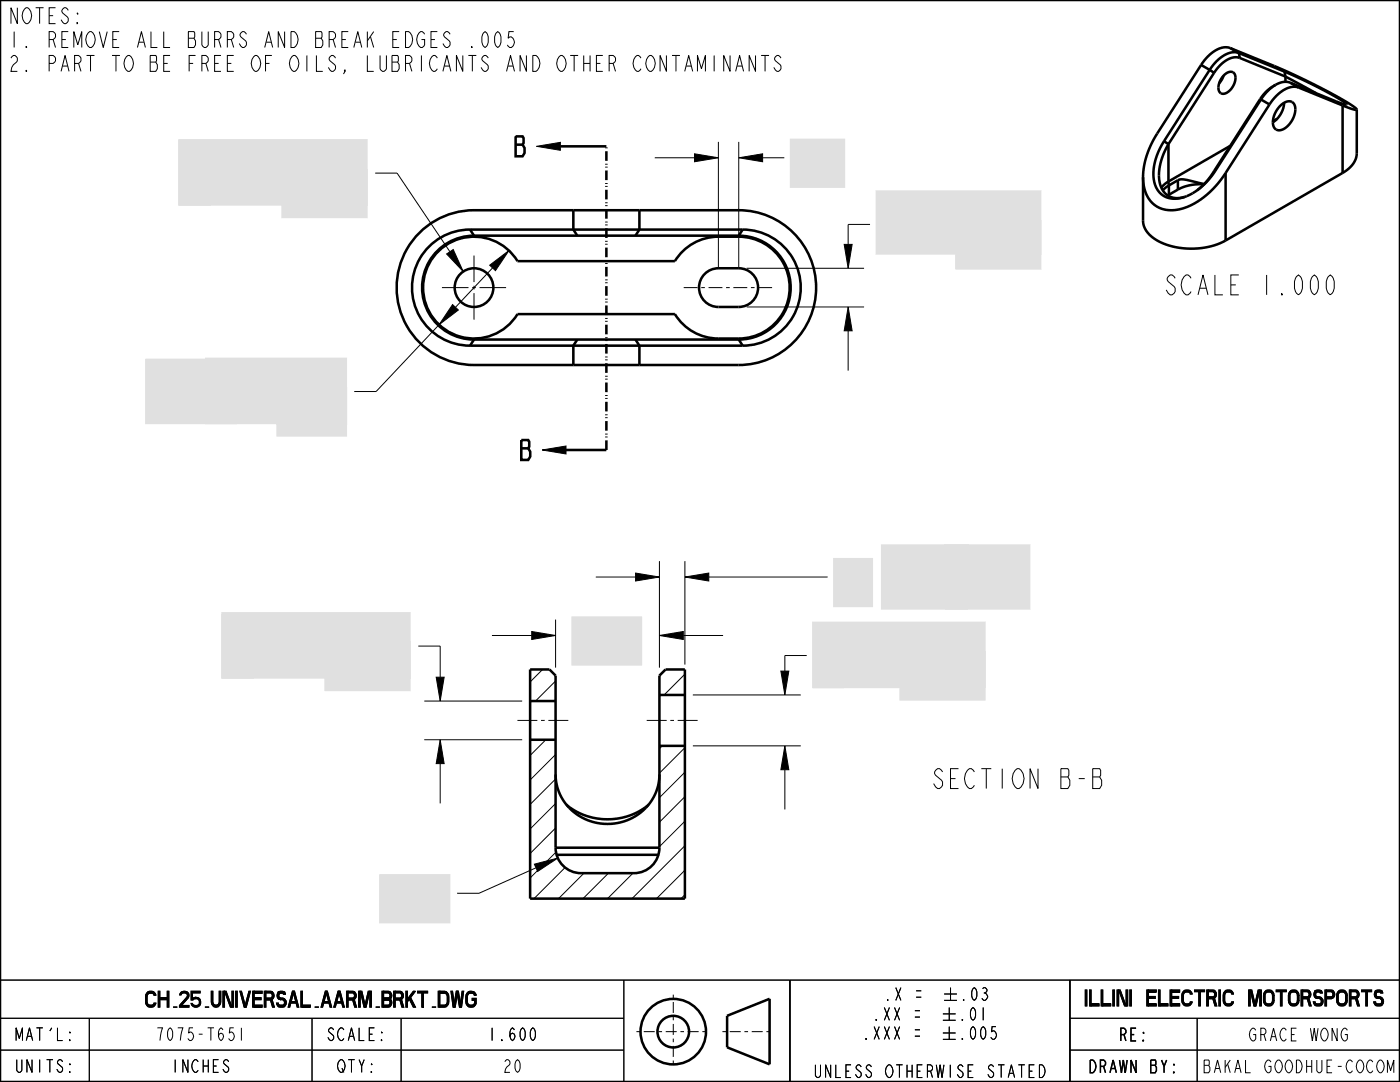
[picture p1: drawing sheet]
<svg xmlns="http://www.w3.org/2000/svg" width="279mm" height="216mm" viewBox="0 0 279 216" stroke-linecap="round" stroke-linejoin="round" font-family="sans-serif">
<g fill="none" stroke="#000" stroke-width=".2">
<path d="M102.5 6.3h-.9l-.2 1.3 .3-.2a1.06 1.06 0 0 1 1 1 1.06 1.06 0 0 1-1 1.1l-.4-.5M155.9 11.6l-.5-.5a.73 .73 0 0 0-.8 .8l.5 .5a1.11 1.11 0 0 1 .6 1.6l-.3 .2a1.04 1.04 0 0 1-1-.8M74.9 34.5h4.3l10.6 15.7M107.1 29.2l4.7-.8v1.6zM130.7 31.5h7.9M138.6 30.7l4.8 .8-4.8 .8zM143.4 28.3v25.4M147.4 31.5l4.8-.8v1.6zM147.4 28.3v25.3M152.2 31.5h4.3M89.1 50.7l1.3-.9 2 4.4zM94.6 47.2a10.2 10.2 0 0 0-9.7 7.2 10.2 10.2 0 0 0 4 11.4"/>
<path d="M97.7 52.9l3.9-2.9-2.7 4zM98.3 53.5l-7.4 7.8M149 53.5h23.4M168.5 48.8h1.6l-.8 4.7zM173.6 44.8h-4.3v4M87.6 64.8l-12.5 13.3h-4.4M90.3 60.8l1.2 1.1-3.9 2.9zM149 61.3h23.4M169.3 61.3l.8 4.7h-1.6zM169.3 66v8M108.2 89.8l4.8-.8v1.6zM118.9 115.1h7.9"/>
<path d="M126.8 114.3l4.8 .8-4.8 .8zM131.6 112v21.2M136.7 115.1l4.7-.8v1.6zM136.7 112v20.6M141.4 115.1h23.8M83.5 128.9h4.3v6.2M84.7 139.9h19.5M87.1 135.1h1.5l-.8 4.8zM98.2 126.8h7.9M106.1 126l4.8 .8-4.8 .8zM108.3 133.6l-2.5 2.5M110.9 135.9l-4 4"/>
<path d="M110.9 123.6v9.6M131.6 126.8l4.8-.8v1.6zM136.4 126.8h7.9M136.7 134.5l-4.2 4.2M138.3 138.7h21.5M155.8 133.9h1.6l-.8 4.8zM161 130.8h-4.4v3.1M84.7 147.6h19.5M87.8 147.6l.8 4.8h-1.5zM87.8 152.4v7.9M108.9 147.6l-3.1 3.1M110.9 150.6l-5.1 5"/>
<path d="M110.9 155.4l-5.1 5.1M132.2 148.8l-.6 .6M136.7 149.2l-5.1 5.1M136.7 154.1l-5.1 5.1M136.7 159l-5.1 5.1M138.3 148.8h21.5M156.6 148.8l.8 4.8h-1.6zM156.6 153.6v7.9M106.6 172.4l4.7-1.2-4 2.7zM107 173.2l-11.4 5h-4.4M110.9 160.3l-5.1 5.1M110.9 165.2l-5.1 5.1"/>
<path d="M111 170l-5.2 5.2M112.8 173.1l-6.2 6.2M116.5 174.2l-5 5.1M121.4 174.2l-5 5.1M126.3 174.2l-5.1 5.1M136.7 163.9l-5.1 5M136.7 168.8l-10.6 10.5M136.7 173.6l-5.7 5.7M136.7 178.5l-.8 .8M124.5 195.6v20.3M157.7 195.6l-.1 20.3M188.4 198.3h2.6"/>
<path d="M188.4 199.6h2.6M189.7 197.1v2.5M213.5 195.6v20.3M279.4 195.6h-279.4v20.3h279.4M0 203.2h124.5M0 209.5h124.5M17.8 203.2v12.7M62.3 203.2v12.7M80.1 203.2v12.7M188.2 202.3h2.5M188.2 203.6h2.5M188.2 206.1h2.5"/>
<path d="M188.2 207.4h2.5M189.4 201v2.6M189.4 204.9v2.5M213.5 203.2h65.9M213.5 209.5h65.9M238.9 203.2v12.7"/>
</g>
<g fill="#000">
<path d="M107.1 29.2l4.7-.8v1.6zM138.6 30.7l4.8 .8-4.8 .8zM147.4 31.5l4.8-.8v1.6zM89.1 50.7l1.3-.9 2 4.4zM97.7 52.9l3.9-2.9-2.7 4zM168.5 48.8h1.6l-.8 4.7zM90.3 60.8l1.2 1.1-3.9 2.9zM169.3 61.3l.8 4.7h-1.6zM108.2 89.8l4.8-.8v1.6zM126.8 114.3l4.8 .8-4.8 .8zM136.7 115.1l4.7-.8v1.6zM87.1 135.1h1.5l-.8 4.8z"/>
<path d="M106.1 126l4.8 .8-4.8 .8zM131.6 126.8l4.8-.8v1.6zM155.8 133.9h1.6l-.8 4.8zM87.8 147.6l.8 4.8h-1.5zM156.6 148.8l.8 4.8h-1.6zM106.6 172.4l4.7-1.2-4 2.7z"/>
</g>
<g fill="none" stroke="#000" stroke-width=".51">
<path d="M0 0h279.4v215.9h-279.4zM241.4 13.9l-1.7-.9-8.8 13.6a14.2 14.2 0 0 0-2.4 11.5 5.5 5.5 0 0 0 7.3 3.6 16.3 16.3 0 0 0 8.8-7.2M241.4 13.9l-9.1 14.3M241.4 13.9l.9 .6M242.3 14.5l-9.1 14.3M244.3 15a1.27 1.27 0 0 1 2.1-.3l.1 .3a3.3 3.3 0 0 1-2.4 3.7 1.16 1.16 0 0 1-.9-1.5l.4-1.3zM247.2 10.6l-1.7-1 8.8 3.6a92.9 92.9 0 0 1 16.2 8.4l.3 .2a.24 .24 0 0 1-.2 .2 .24 .24 0 0 1-.3-.1l-2.4-.9M247.2 10.6a4.8 4.8 0 0 0-4.8 2l-1 1.3M247.2 10.6l.2 1M247.2 10.6l9.2 3.7M247.4 11.6a3.9 3.9 0 0 0-3.9 1.4l-1.2 1.5M247.4 11.6l9.1 3.7"/>
<path d="M251.5 19.8l-9.1 14.2M251.5 19.8l.2 .1M251.7 19.9l-9.2 14.2M251.7 19.9l1.7 .9-8.8 13.7M254.6 16.9l-.6 .3a7.9 7.9 0 0 0-2.5 2.6M254.6 16.9l-.5 .3a9.3 9.3 0 0 0-2.4 2.7M256.4 14.3a68.4 68.4 0 0 1 12.1 6.3l.2 .3-1.3-.4-9.9-4M256.4 14.3l.1 1M256.5 15.3l6.2 3.3M256.5 15.3v1M257.5 16.5a3.4 3.4 0 0 0-2.9 .4M257.5 16.5l1.7 1 8.7 3.5"/>
<path d="M102.9 27.2h1.4l.2 .3v1l-.2 .4 .4 .6v1l-.4 .7h-1.4zM102.9 28.9h1.4M111.8 29.2h9.2M232.3 28.2a10.2 10.2 0 0 0-1.6 9.1 4.3 4.3 0 0 0 5.7 2M232.3 28.2l.9 .6M233.2 28.8a10.1 10.1 0 0 0-1.4 8.7 3.5 3.5 0 0 0 4.6 1.8M233.2 36.2l-.8 .6-.6 .7M233.2 28.8v7.4M242.4 34a13.7 13.7 0 0 1-3.5 4M242.4 34l.1 .1M242.5 34.1a12.1 12.1 0 0 1-6.1 5.2M244.6 34.5v13.5"/>
<path d="M245.5 29.1l-12.3 7.1M254.9 23.7l-.9 .5M267.9 21v13.5M93.8 45.8a11.6 11.6 0 0 0-11.6 11.6 11.6 11.6 0 0 0 11.6 11.6M93.8 45.8l.8 1.2M93.8 45.8h54.4M94.6 47h52.8M94.6 47a10.4 10.4 0 0 0-10.4 10.4 10.4 10.4 0 0 0 10.4 10.4M115.2 47l-.8-1.2v-3.9h-19.8a15.4 15.4 0 0 0-15.4 15.5 15.4 15.4 0 0 0 15.4 15.4h19.8v-3.8l.8-1.2M126.8 47l.8-1.2v-3.9h19.8a15.4 15.4 0 0 1 15.5 15.5 15.4 15.4 0 0 1-15.5 15.4h-19.8v-3.8l-.8-1.2M140.6 54.7a3.8 3.8 0 0 1 2.8-1.2h4a3.9 3.9 0 0 1 3.9 3.9 3.9 3.9 0 0 1-3.9 3.9h-4a3.9 3.9 0 0 1-3.6-2.4 3.9 3.9 0 0 1 .8-4.2zM147.4 47a10.4 10.4 0 0 1 10.4 10.4 10.4 10.4 0 0 1-10.4 10.4"/>
<path d="M148.2 45.8a11.6 11.6 0 0 1 11.6 11.6 11.6 11.6 0 0 1-11.6 11.6M148.2 45.8l-.8 1.2M93.8 69h54.4M94.6 67.8l-.8 1.2M94.6 67.8h52.8M147.4 67.8l.8 1.2M104 87.8h1.4l.2 .3v1l-.2 .4 .4 .6v1l-.4 .7h-1.4zM104 89.5h1.4M113 89.8h8M105.8 139.9h5.1M131.6 138.7h5.1M105.8 147.6h5.1"/>
<path d="M110.9 154.5a10.4 10.4 0 0 0 16.7 7.9 9.7 9.7 0 0 0 4-7.9M131.6 148.8h5.1M110.9 169.1a5.1 5.1 0 0 0 5.1 5.1h10.5a5.1 5.1 0 0 0 5.1-5.1M110.9 169.1v-34.3l-1.2-1.2h-3.9v45.7h30.9v-45.7h-3.9l-1.2 1.2v34.3M110.9 169.1h20.7M129.5 160.6a13 13 0 0 1-16.5 0M145.1 202.7l8.5-3.4v13.1l-8.5-3.4z"/>
<circle cx="94.6" cy="57.4" r="3.9"/>
<circle cx="134.4" cy="205.9" r="6.5"/>
<circle cx="134.4" cy="205.9" r="3.2"/>
</g>
<path d="M121 89.8v-60.6" fill="none" stroke="#000" stroke-width=".51" stroke-dasharray="1.9 .6 .2 .4 .2 .6" stroke-linecap="butt"/>
<path d="M134.4 198.5v14.5M127 205.9h14.6M144.2 205.9h10.2" fill="none" stroke="#000" stroke-width=".2" stroke-dasharray=".7 .7 2.2 .7" stroke-linecap="butt"/>
<!-- layer: 02___PRT_ALL_AXES -->
<g fill="none" stroke="#000" stroke-width=".51">
<path d="M244.2 15.1l-.9 1.5M245.5 9.6a4.8 4.8 0 0 0-4.8 2l-1 1.4M259.2 17.5a4.8 4.8 0 0 0-4.8 2l-1 1.3M233.2 36.2l.1 .8M233.3 38.9l-.2 .1M233.3 37l-1.2 1M233.3 37v1.9M235.1 36l.1-.1a6.4 6.4 0 0 1 3.6 .5l1.5 .3M235.1 36v1.8M235.1 36l-1.8 1M235.1 37.8l-1.8 1.1M240.2 36.8a9.5 9.5 0 0 0-5.1 1"/>
<path d="M255.6 21a1.78 1.78 0 0 1 2.5-.4 3.2 3.2 0 0 1-.4 3.7 2.64 2.64 0 0 1-3 1.6 1.9 1.9 0 0 1-.6-2.2l.5-1.4zM256.3 20.5a5 5 0 0 1-2.3 3.9M270.8 21.9v8.7a4.8 4.8 0 0 1-2.9 3.9l-23.3 13.5a14.8 14.8 0 0 1-14.5-.6 4.4 4.4 0 0 1-2-3.4v-8.7M94.6 47v.2M114.4 41.9h13.2M147.4 47v.2M147.4 47.2a16.7 16.7 0 0 0-8.1 .9 10.2 10.2 0 0 0-4.6 4h-31.4a10.2 10.2 0 0 0-15.3-2.4 10.2 10.2 0 0 0 0 15.4 10.2 10.2 0 0 0 15.3-2.4h31.4a10.2 10.2 0 0 0 8.7 4.9h4M147.4 47.2a10.2 10.2 0 0 1 10.2 10.2 10.2 10.2 0 0 1-10.2 10.2M94.6 67.6v.2M114.4 72.8h13.2M147.4 67.6v.2M111.1 170.6h20.3"/>
</g>
<path d="M88.2 57.4h5.3M94.2 57.4h.8M94.6 51v5.3M94.6 57v.8M94.6 58.5v5.3M95.7 57.4h5.3M103.3 143.7h3.9M108 143.7h.7M109.4 143.7h4M129.1 143.7h3.9M133.8 143.7h.7M135.2 143.7h4" fill="none" stroke="#000" stroke-width=".2"/>
<!-- layer: 03___PRT_ALL_CURVES -->
<path d="M136.4 57.4h2.8M139.9 57.4h.8M141.4 57.4h2.8M144.9 57.4h.7M146.4 57.4h2.7M149.9 57.4h.7M151.3 57.4h2.8" fill="none" stroke="#000" stroke-width=".2"/>
<g fill="#e0e0e0" stroke="#e0e0e0" stroke-width=".35">
<path d="M35.8 27.9h37.4v13h-37.4z"/>
<path d="M56.3 33.9h16.9v9.5h-16.9z"/>
<path d="M174.9 38.2h32.8v12.4h-32.8z"/>
<path d="M190.8 44.1h16.9v9.5h-16.9z"/>
<path d="M41.1 71.5h28v13h-28z"/>
<path d="M55.3 77.5h13.8v9.4h-13.8z"/>
<path d="M114.2 123.2h13.8v9.5h-13.8z"/>
<path d="M44.4 122.3h37.4v13h-37.4z"/>
<path d="M64.9 128.3h16.9v9.4h-16.9z"/>
<path d="M162.3 124.2h34.2v12.9h-34.2z"/>
<path d="M179.7 130.1h16.8v9.5h-16.8z"/>
<path d="M75.8 174.6h13.9v9.5h-13.9z"/>
<path d="M157.8 27.8h10.7v9.5h-10.7z"/>
<path d="M166.4 111.5h7.7v9.5h-7.7z"/>
<path d="M176 108.8h29.5v12.7h-29.5z"/>
<path d="M35.8 28.2h6.1v12.7h-6.1z"/>
<path d="M29.1 71.8h18.1v12.7h-18.1z"/>
<path d="M44.4 122.6h6.1v12.7h-6.1z"/>
<path d="M162.3 124.4h6.1v12.7h-6.1z"/>
<path d="M188.7 108.8h4.4v12.7h-4.4z"/>
</g>
<g font-size="5.2">
<text x="232.6" y="58.8">SCALE 1.000</text>
<text x="186.4" y="157.3">SECTION B-B</text>
</g>
<g font-size="4.1">
<text x="1.6" y="4.7">NOTES:</text>
<text x="1.6" y="9.5">1. REMOVE ALL BURRS AND BREAK EDGES .005</text>
<text x="1.6" y="14.2">2. PART TO BE FREE OF OILS, LUBRICANTS AND OTHER CONTAMINANTS</text>
<text x="26.4" y="201">CH_25_UNIVERSAL_AARM_BRKT_DWG</text>
<text x="213.1" y="200.7">ILLINI ELECTRIC MOTORSPORTS</text>
</g>
<g font-size="3.3">
<text x="174.1" y="203.6">.XX =</text>
<text x="176.4" y="199.6">.X =</text>
<text x="191.2" y="203.6">.01</text>
<text x="191.5" y="199.6">.03</text>
<text x="3" y="207.6">MAT'L:</text>
<text x="31.1" y="207.6">7075-T651</text>
<text x="65.2" y="207.6">SCALE:</text>
<text x="97.3" y="207.6">1.600</text>
<text x="172.1" y="207.4">.XXX =</text>
<text x="191.2" y="207.4">.005</text>
<text x="223.2" y="207.7">RE:</text>
<text x="249.3" y="207.7">GRACE WONG</text>
<text x="3" y="214">UNITS:</text>
<text x="34.1" y="214">INCHES</text>
<text x="67.2" y="214">QTY:</text>
<text x="100.3" y="214">20</text>
<text x="162.8" y="215">UNLESS OTHERWISE STATED</text>
<text x="217.3" y="214.1">DRAWN BY:</text>
<text x="240.4" y="214.1">BAKAL GOODHUE-COCOM</text>
</g>
</svg>
